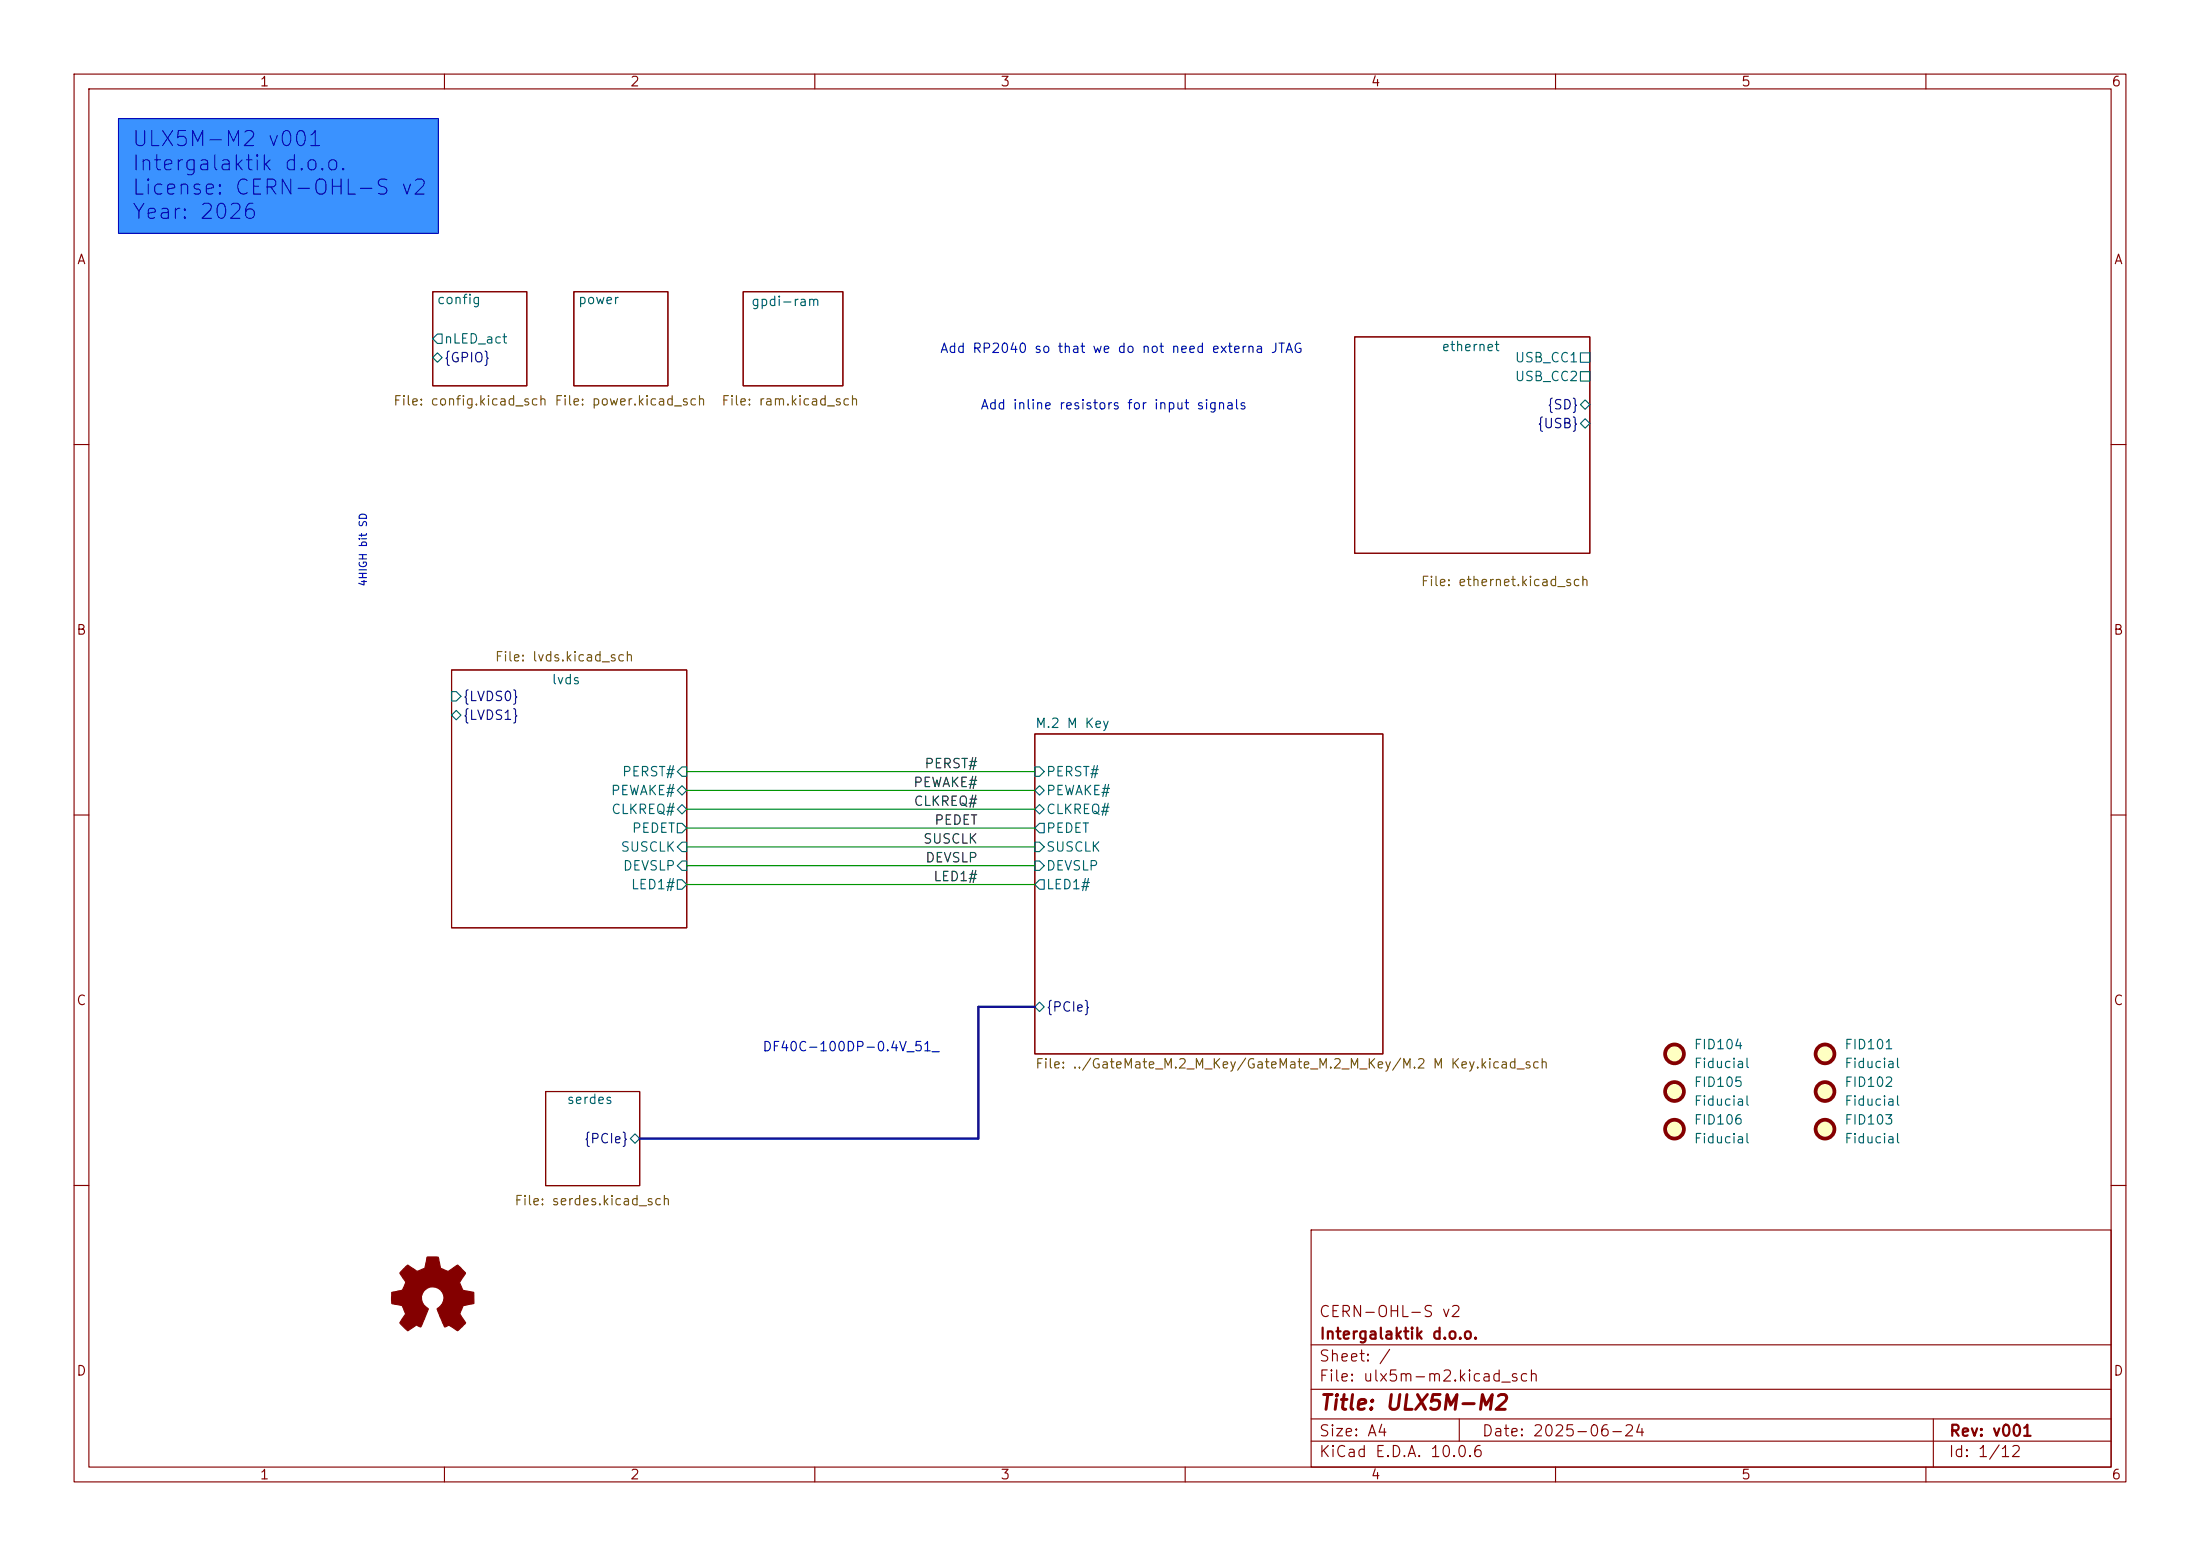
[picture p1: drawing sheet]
(kicad_sch
 (version 20260306)
 (generator "eeschema")
 (generator_version "10.0")
 (paper "A4")
 (title_block
  (title "${project_name}")
  (date "2025-06-24")
  (rev "${project_version}")
  (company "${project_creator}")
  (comment 1 "${project_license}"))
 (lib_symbols
  (symbol "Graphic:Logo_Open_Hardware_Small" (exclude_from_sim no) (in_bom no) (on_board no)
   (in_pos_files yes)
   (duplicate_pin_numbers_are_jumpers no)
   (property "Reference" "#SYM" (at 0 6.985 0) (show_name no) (do_not_autoplace no) (hide yes) (effects (font (size 1.27 1.27))))
   (property "Value" "Logo_Open_Hardware_Small" (at 0 -5.715 0) (show_name no) (do_not_autoplace no) (hide yes) (effects (font (size 1.27 1.27))))
   (property "Footprint" "" (at 0 0 0) (show_name no) (do_not_autoplace no) (hide yes) (effects (font (size 1.27 1.27))))
   (property "Datasheet" "" (at 0 0 0) (show_name no) (do_not_autoplace no) (hide yes) (effects (font (size 1.27 1.27))))
   (property "Description" "Open Hardware logo, small" (at 0 0 0) (show_name no) (do_not_autoplace no) (hide yes) (effects (font (size 1.27 1.27))))
   (property "Sim.Enable" "0" (at 0 0 0) (show_name no) (do_not_autoplace no) (hide yes) (effects (font (size 1.27 1.27))))
   (symbol "Logo_Open_Hardware_Small_0_1"
    (polyline (pts (xy 3.3528 -4.3434) (xy 3.302 -4.318) (xy 3.175 -4.2418) (xy 2.9972 -4.1148) (xy 2.7686 -3.9624) (xy 2.54 -3.81) (xy 2.3622 -3.7084) (xy 2.2352 -3.6068) (xy 2.1844 -3.5814) (xy 2.159 -3.6068) (xy 2.0574 -3.6576) (xy 1.905 -3.7338) (xy 1.8034 -3.7846) (xy 1.6764 -3.8354) (xy 1.6002 -3.8354) (xy 1.6002 -3.8354) (xy 1.5494 -3.7338) (xy 1.4732 -3.5306) (xy 1.3462 -3.302) (xy 1.2446 -3.0226) (xy 1.1176 -2.7178) (xy 0.9652 -2.413) (xy 0.8636 -2.1082) (xy 0.7366 -1.8288) (xy 0.6604 -1.6256) (xy 0.6096 -1.4732) (xy 0.5842 -1.397) (xy 0.5842 -1.397) (xy 0.6604 -1.3208) (xy 0.7874 -1.2446) (xy 1.0414 -1.016) (xy 1.2954 -0.6858) (xy 1.4478 -0.3302) (xy 1.524 0.0762) (xy 1.4732 0.4572) (xy 1.3208 0.8128) (xy 1.0668 1.143) (xy 0.762 1.3716) (xy 0.4064 1.524) (xy 0 1.5748) (xy -0.381 1.5494) (xy -0.7366 1.397) (xy -1.0668 1.143) (xy -1.2192 0.9906) (xy -1.397 0.6604) (xy -1.524 0.3048) (xy -1.524 0.2286) (xy -1.4986 -0.1778) (xy -1.397 -0.5334) (xy -1.1938 -0.8636) (xy -0.9144 -1.143) (xy -0.8636 -1.1684) (xy -0.7366 -1.27) (xy -0.635 -1.3462) (xy -0.5842 -1.397) (xy -1.0668 -2.5908) (xy -1.143 -2.794) (xy -1.2954 -3.1242) (xy -1.397 -3.4036) (xy -1.4986 -3.6322) (xy -1.5748 -3.7846) (xy -1.6002 -3.8354) (xy -1.6002 -3.8354) (xy -1.651 -3.8354) (xy -1.7272 -3.81) (xy -1.905 -3.7338) (xy -2.0066 -3.683) (xy -2.1336 -3.6068) (xy -2.2098 -3.5814) (xy -2.2606 -3.6068) (xy -2.3622 -3.683) (xy -2.54 -3.81) (xy -2.7686 -3.9624) (xy -2.9718 -4.0894) (xy -3.1496 -4.2164) (xy -3.302 -4.318) (xy -3.3528 -4.3434) (xy -3.3782 -4.3434) (xy -3.429 -4.318) (xy -3.5306 -4.2164) (xy -3.7084 -4.064) (xy -3.937 -3.8354) (xy -3.9624 -3.81) (xy -4.1656 -3.6068) (xy -4.318 -3.4544) (xy -4.4196 -3.3274) (xy -4.445 -3.2766) (xy -4.445 -3.2766) (xy -4.4196 -3.2258) (xy -4.318 -3.0734) (xy -4.2164 -2.8956) (xy -4.064 -2.667) (xy -3.6576 -2.0828) (xy -3.8862 -1.5494) (xy -3.937 -1.3716) (xy -4.0386 -1.1684) (xy -4.0894 -1.0414) (xy -4.1148 -0.9652) (xy -4.191 -0.9398) (xy -4.318 -0.9144) (xy -4.5466 -0.8636) (xy -4.8006 -0.8128) (xy -5.0546 -0.7874) (xy -5.2578 -0.7366) (xy -5.4356 -0.7112) (xy -5.5118 -0.6858) (xy -5.5118 -0.6858) (xy -5.5372 -0.635) (xy -5.5372 -0.5588) (xy -5.5372 -0.4318) (xy -5.5626 -0.2286) (xy -5.5626 0.0762) (xy -5.5626 0.127) (xy -5.5372 0.4064) (xy -5.5372 0.635) (xy -5.5372 0.762) (xy -5.5372 0.8382) (xy -5.5372 0.8382) (xy -5.461 0.8382) (xy -5.3086 0.889) (xy -5.08 0.9144) (xy -4.826 0.9652) (xy -4.8006 0.9906) (xy -4.5466 1.0414) (xy -4.318 1.0668) (xy -4.1656 1.1176) (xy -4.0894 1.143) (xy -4.0894 1.143) (xy -4.0386 1.2446) (xy -3.9624 1.4224) (xy -3.8608 1.6256) (xy -3.7846 1.8288) (xy -3.7084 2.0066) (xy -3.6576 2.159) (xy -3.6322 2.2098) (xy -3.6322 2.2098) (xy -3.683 2.286) (xy -3.7592 2.413) (xy -3.8862 2.5908) (xy -4.064 2.8194) (xy -4.064 2.8448) (xy -4.2164 3.0734) (xy -4.3434 3.2512) (xy -4.4196 3.3782) (xy -4.445 3.4544) (xy -4.445 3.4544) (xy -4.3942 3.5052) (xy -4.2926 3.6322) (xy -4.1148 3.81) (xy -3.937 4.0132) (xy -3.8608 4.064) (xy -3.6576 4.2926) (xy -3.5052 4.4196) (xy -3.4036 4.4958) (xy -3.3528 4.5212) (xy -3.3528 4.5212) (xy -3.302 4.4704) (xy -3.1496 4.3688) (xy -2.9718 4.2418) (xy -2.7432 4.0894) (xy -2.7178 4.0894) (xy -2.4892 3.937) (xy -2.3114 3.81) (xy -2.1844 3.7084) (xy -2.1336 3.683) (xy -2.1082 3.683) (xy -2.032 3.7084) (xy -1.8542 3.7592) (xy -1.6764 3.8354) (xy -1.4732 3.937) (xy -1.27 4.0132) (xy -1.143 4.064) (xy -1.0668 4.1148) (xy -1.0668 4.1148) (xy -1.0414 4.191) (xy -1.016 4.3434) (xy -0.9652 4.572) (xy -0.9144 4.8514) (xy -0.889 4.9022) (xy -0.8382 5.1562) (xy -0.8128 5.3848) (xy -0.7874 5.5372) (xy -0.762 5.588) (xy -0.7112 5.6134) (xy -0.5842 5.6134) (xy -0.4064 5.6134) (xy -0.1524 5.6134) (xy 0.0762 5.6134) (xy 0.3302 5.6134) (xy 0.5334 5.6134) (xy 0.6858 5.588) (xy 0.7366 5.588) (xy 0.7366 5.588) (xy 0.762 5.5118) (xy 0.8128 5.334) (xy 0.8382 5.1054) (xy 0.9144 4.826) (xy 0.9144 4.7752) (xy 0.9652 4.5212) (xy 1.016 4.2926) (xy 1.0414 4.1402) (xy 1.0668 4.0894) (xy 1.0668 4.0894) (xy 1.1938 4.0386) (xy 1.3716 3.9624) (xy 1.5748 3.8608) (xy 2.0828 3.6576) (xy 2.7178 4.0894) (xy 2.7686 4.1402) (xy 2.9972 4.2926) (xy 3.175 4.4196) (xy 3.302 4.4958) (xy 3.3782 4.5212) (xy 3.3782 4.5212) (xy 3.429 4.4704) (xy 3.556 4.3434) (xy 3.7338 4.191) (xy 3.9116 3.9878) (xy 4.064 3.8354) (xy 4.2418 3.6576) (xy 4.3434 3.556) (xy 4.4196 3.4798) (xy 4.4196 3.429) (xy 4.4196 3.4036) (xy 4.3942 3.3274) (xy 4.2926 3.2004) (xy 4.1656 2.9972) (xy 4.0132 2.794) (xy 3.8862 2.5908) (xy 3.7592 2.3876) (xy 3.6576 2.2352) (xy 3.6322 2.159) (xy 3.6322 2.1336) (xy 3.683 2.0066) (xy 3.7592 1.8288) (xy 3.8608 1.6002) (xy 4.064 1.1176) (xy 4.3942 1.0414) (xy 4.5974 1.016) (xy 4.8768 0.9652) (xy 5.1308 0.9144) (xy 5.5372 0.8382) (xy 5.5626 -0.6604) (xy 5.4864 -0.6858) (xy 5.4356 -0.6858) (xy 5.2832 -0.7366) (xy 5.0546 -0.762) (xy 4.8006 -0.8128) (xy 4.5974 -0.8636) (xy 4.3688 -0.9144) (xy 4.2164 -0.9398) (xy 4.1402 -0.9398) (xy 4.1148 -0.9652) (xy 4.064 -1.0668) (xy 3.9878 -1.2446) (xy 3.9116 -1.4478) (xy 3.81 -1.651) (xy 3.7338 -1.8542) (xy 3.683 -2.0066) (xy 3.6576 -2.0828) (xy 3.683 -2.1336) (xy 3.7846 -2.2606) (xy 3.8862 -2.4638) (xy 4.0386 -2.667) (xy 4.191 -2.8956) (xy 4.318 -3.0734) (xy 4.3942 -3.2004) (xy 4.445 -3.2766) (xy 4.4196 -3.3274) (xy 4.3434 -3.429) (xy 4.1656 -3.5814) (xy 3.937 -3.8354) (xy 3.8862 -3.8608) (xy 3.683 -4.064) (xy 3.5306 -4.2164) (xy 3.4036 -4.318) (xy 3.3528 -4.3434)) (stroke (width 0) (type default)) (fill (type outline))))
   (embedded_fonts no))
  (symbol "Mechanical:Fiducial" (exclude_from_sim no) (in_bom no) (on_board yes)
   (in_pos_files yes)
   (duplicate_pin_numbers_are_jumpers no)
   (property "Reference" "FID" (at 0 5.08 0) (show_name no) (do_not_autoplace no) (effects (font (size 1.27 1.27))))
   (property "Value" "Fiducial" (at 0 3.175 0) (show_name no) (do_not_autoplace no) (effects (font (size 1.27 1.27))))
   (property "Footprint" "" (at 0 0 0) (show_name no) (do_not_autoplace no) (hide yes) (effects (font (size 1.27 1.27))))
   (property "Datasheet" "" (at 0 0 0) (show_name no) (do_not_autoplace no) (hide yes) (effects (font (size 1.27 1.27))))
   (property "Description" "Fiducial Marker" (at 0 0 0) (show_name no) (do_not_autoplace no) (hide yes) (effects (font (size 1.27 1.27))))
   (symbol "Fiducial_0_1"
    (circle (center 0 0) (radius 1.27) (stroke (width 0.508) (type default)) (fill (type background))))
   (embedded_fonts no)))
 (rectangle
  (start 16.002 16.002)
  (end 59.182 31.496)
  (stroke (width 0) (type solid))
  (fill (type color) (color 58 146 255 1)))
 (text "Add inline resistors for input signals"
  (exclude_from_sim no)
  (at 150.368 54.864 0)
  (effects (font (size 1.27 1.27))))
 (text "Add RP2040 so that we do not need externa JTAG "
  (exclude_from_sim no)
  (at 151.892 47.244 0)
  (effects (font (size 1.27 1.27))))
 (text "DF40C-100DP-0.4V_51_"
  (exclude_from_sim no)
  (at 102.87 142.24 0)
  (effects (font (size 1.27 1.27)) (justify left bottom)))
 (text "${project_name} ${project_version}\n${project_creator}\nLicense: ${project_license}\nYear: ${project_year}"
  (exclude_from_sim no)
  (at 17.78 17.78 0)
  (effects (font (size 2.032 2.032)) (justify left top)))
 (text "4HIGH bit SD"
  (exclude_from_sim no)
  (at 49.022 74.422 90)
  (effects (font (size 1 1))))
 (wire
  (pts (xy 92.71 106.68) (xy 139.7 106.68))
  (stroke (width 0) (type default)))
 (bus
  (pts (xy 86.36 153.67) (xy 132.08 153.67))
  (stroke (width 0) (type default)))
 (wire
  (pts (xy 92.71 109.22) (xy 139.7 109.22))
  (stroke (width 0) (type default)))
 (wire
  (pts (xy 92.71 119.38) (xy 139.7 119.38))
  (stroke (width 0) (type default)))
 (bus
  (pts (xy 132.08 135.89) (xy 139.7 135.89))
  (stroke (width 0) (type default)))
 (wire
  (pts (xy 92.71 116.84) (xy 139.7 116.84))
  (stroke (width 0) (type default)))
 (wire
  (pts (xy 92.71 104.14) (xy 139.7 104.14))
  (stroke (width 0) (type default)))
 (bus
  (pts (xy 132.08 153.67) (xy 132.08 135.89))
  (stroke (width 0) (type default)))
 (wire
  (pts (xy 92.71 111.76) (xy 139.7 111.76))
  (stroke (width 0) (type default)))
 (wire
  (pts (xy 92.71 114.3) (xy 139.7 114.3))
  (stroke (width 0) (type default)))
 (label "PEWAKE#"
  (at 132.08 106.68 180)
  (effects (font (size 1.27 1.27)) (justify right bottom)))
 (label "PEDET"
  (at 132.08 111.76 180)
  (effects (font (size 1.27 1.27)) (justify right bottom)))
 (label "DEVSLP"
  (at 132.08 116.84 180)
  (effects (font (size 1.27 1.27)) (justify right bottom)))
 (label "LED1#"
  (at 132.08 119.38 180)
  (effects (font (size 1.27 1.27)) (justify right bottom)))
 (label "PERST#"
  (at 132.08 104.14 180)
  (effects (font (size 1.27 1.27)) (justify right bottom)))
 (label "CLKREQ#"
  (at 132.08 109.22 180)
  (effects (font (size 1.27 1.27)) (justify right bottom)))
 (label "SUSCLK"
  (at 132.08 114.3 180)
  (effects (font (size 1.27 1.27)) (justify right bottom)))
 (symbol
  (lib_id "Mechanical:Fiducial")
  (at 246.38 147.32 0)
  (unit 1)
  (body_style 1)
  (exclude_from_sim no)
  (in_bom no)
  (on_board yes)
  (in_pos_files yes)
  (dnp no)
  (fields_autoplaced yes)
  (property "Reference" "FID102" (at 248.92 146.0499 0) (show_name no) (do_not_autoplace no) (effects (font (size 1.27 1.27)) (justify left)))
  (property "Value" "Fiducial" (at 248.92 148.5899 0) (show_name no) (do_not_autoplace no) (effects (font (size 1.27 1.27)) (justify left)))
  (property "Footprint" "Fiducial:Fiducial_0.75mm_Mask1.5mm" (at 246.38 147.32 0) (hide yes) (show_name no) (do_not_autoplace no) (effects (font (size 1.27 1.27))))
  (property "Datasheet" "" (at 246.38 147.32 0) (hide yes) (show_name no) (do_not_autoplace no) (effects (font (size 1.27 1.27))))
  (property "Description" "Fiducial Marker" (at 246.38 147.32 0) (hide yes) (show_name no) (do_not_autoplace no) (effects (font (size 1.27 1.27)))))
 (symbol
  (lib_id "Mechanical:Fiducial")
  (at 226.06 142.24 0)
  (unit 1)
  (body_style 1)
  (exclude_from_sim no)
  (in_bom no)
  (on_board yes)
  (in_pos_files yes)
  (dnp no)
  (fields_autoplaced yes)
  (property "Reference" "FID104" (at 228.6 140.9699 0) (show_name no) (do_not_autoplace no) (effects (font (size 1.27 1.27)) (justify left)))
  (property "Value" "Fiducial" (at 228.6 143.5099 0) (show_name no) (do_not_autoplace no) (effects (font (size 1.27 1.27)) (justify left)))
  (property "Footprint" "Fiducial:Fiducial_0.75mm_Mask1.5mm" (at 226.06 142.24 0) (hide yes) (show_name no) (do_not_autoplace no) (effects (font (size 1.27 1.27))))
  (property "Datasheet" "" (at 226.06 142.24 0) (hide yes) (show_name no) (do_not_autoplace no) (effects (font (size 1.27 1.27))))
  (property "Description" "Fiducial Marker" (at 226.06 142.24 0) (hide yes) (show_name no) (do_not_autoplace no) (effects (font (size 1.27 1.27)))))
 (symbol
  (lib_id "Mechanical:Fiducial")
  (at 226.06 147.32 0)
  (unit 1)
  (body_style 1)
  (exclude_from_sim no)
  (in_bom no)
  (on_board yes)
  (in_pos_files yes)
  (dnp no)
  (fields_autoplaced yes)
  (property "Reference" "FID105" (at 228.6 146.0499 0) (show_name no) (do_not_autoplace no) (effects (font (size 1.27 1.27)) (justify left)))
  (property "Value" "Fiducial" (at 228.6 148.5899 0) (show_name no) (do_not_autoplace no) (effects (font (size 1.27 1.27)) (justify left)))
  (property "Footprint" "Fiducial:Fiducial_0.75mm_Mask1.5mm" (at 226.06 147.32 0) (hide yes) (show_name no) (do_not_autoplace no) (effects (font (size 1.27 1.27))))
  (property "Datasheet" "" (at 226.06 147.32 0) (hide yes) (show_name no) (do_not_autoplace no) (effects (font (size 1.27 1.27))))
  (property "Description" "Fiducial Marker" (at 226.06 147.32 0) (hide yes) (show_name no) (do_not_autoplace no) (effects (font (size 1.27 1.27)))))
 (symbol
  (lib_id "Graphic:Logo_Open_Hardware_Small")
  (at 58.42 175.26 0)
  (unit 1)
  (body_style 1)
  (exclude_from_sim yes)
  (in_bom no)
  (on_board no)
  (in_pos_files yes)
  (dnp no)
  (fields_autoplaced yes)
  (property "Reference" "#SYM1" (at 58.42 168.275 0) (hide yes) (show_name no) (do_not_autoplace no) (effects (font (size 1.27 1.27))))
  (property "Value" "Logo_Open_Hardware_Small" (at 58.42 180.975 0) (hide yes) (show_name no) (do_not_autoplace no) (effects (font (size 1.27 1.27))))
  (property "Footprint" "" (at 58.42 175.26 0) (hide yes) (show_name no) (do_not_autoplace no) (effects (font (size 1.27 1.27))))
  (property "Datasheet" "" (at 58.42 175.26 0) (hide yes) (show_name no) (do_not_autoplace no) (effects (font (size 1.27 1.27))))
  (property "Description" "" (at 58.42 175.26 0) (show_name no) (do_not_autoplace no) (effects (font (size 1.27 1.27)))))
 (symbol
  (lib_id "Mechanical:Fiducial")
  (at 226.06 152.4 0)
  (unit 1)
  (body_style 1)
  (exclude_from_sim no)
  (in_bom no)
  (on_board yes)
  (in_pos_files yes)
  (dnp no)
  (fields_autoplaced yes)
  (property "Reference" "FID106" (at 228.6 151.1299 0) (show_name no) (do_not_autoplace no) (effects (font (size 1.27 1.27)) (justify left)))
  (property "Value" "Fiducial" (at 228.6 153.6699 0) (show_name no) (do_not_autoplace no) (effects (font (size 1.27 1.27)) (justify left)))
  (property "Footprint" "Fiducial:Fiducial_0.75mm_Mask1.5mm" (at 226.06 152.4 0) (hide yes) (show_name no) (do_not_autoplace no) (effects (font (size 1.27 1.27))))
  (property "Datasheet" "" (at 226.06 152.4 0) (hide yes) (show_name no) (do_not_autoplace no) (effects (font (size 1.27 1.27))))
  (property "Description" "Fiducial Marker" (at 226.06 152.4 0) (hide yes) (show_name no) (do_not_autoplace no) (effects (font (size 1.27 1.27)))))
 (symbol
  (lib_id "Mechanical:Fiducial")
  (at 246.38 142.24 0)
  (unit 1)
  (body_style 1)
  (exclude_from_sim no)
  (in_bom no)
  (on_board yes)
  (in_pos_files yes)
  (dnp no)
  (fields_autoplaced yes)
  (property "Reference" "FID101" (at 248.92 140.9699 0) (show_name no) (do_not_autoplace no) (effects (font (size 1.27 1.27)) (justify left)))
  (property "Value" "Fiducial" (at 248.92 143.5099 0) (show_name no) (do_not_autoplace no) (effects (font (size 1.27 1.27)) (justify left)))
  (property "Footprint" "Fiducial:Fiducial_0.75mm_Mask1.5mm" (at 246.38 142.24 0) (hide yes) (show_name no) (do_not_autoplace no) (effects (font (size 1.27 1.27))))
  (property "Datasheet" "" (at 246.38 142.24 0) (hide yes) (show_name no) (do_not_autoplace no) (effects (font (size 1.27 1.27))))
  (property "Description" "Fiducial Marker" (at 246.38 142.24 0) (hide yes) (show_name no) (do_not_autoplace no) (effects (font (size 1.27 1.27)))))
 (symbol
  (lib_id "Mechanical:Fiducial")
  (at 246.38 152.4 0)
  (unit 1)
  (body_style 1)
  (exclude_from_sim no)
  (in_bom no)
  (on_board yes)
  (in_pos_files yes)
  (dnp no)
  (fields_autoplaced yes)
  (property "Reference" "FID103" (at 248.92 151.1299 0) (show_name no) (do_not_autoplace no) (effects (font (size 1.27 1.27)) (justify left)))
  (property "Value" "Fiducial" (at 248.92 153.6699 0) (show_name no) (do_not_autoplace no) (effects (font (size 1.27 1.27)) (justify left)))
  (property "Footprint" "Fiducial:Fiducial_0.75mm_Mask1.5mm" (at 246.38 152.4 0) (hide yes) (show_name no) (do_not_autoplace no) (effects (font (size 1.27 1.27))))
  (property "Datasheet" "" (at 246.38 152.4 0) (hide yes) (show_name no) (do_not_autoplace no) (effects (font (size 1.27 1.27))))
  (property "Description" "Fiducial Marker" (at 246.38 152.4 0) (hide yes) (show_name no) (do_not_autoplace no) (effects (font (size 1.27 1.27)))))
 (sheet
  (at 73.66 147.32)
  (size 12.7 12.7)
  (exclude_from_sim no)
  (in_bom yes)
  (on_board yes)
  (dnp no)
  (stroke (width 0.1524) (type solid))
  (fill (color 0 0 0 0))
  (property "Sheetname" "serdes" (at 76.454 149.098 0) (show_name no) (do_not_autoplace no) (effects (font (size 1.27 1.27)) (justify left bottom)))
  (property "Sheetfile" "serdes.kicad_sch" (at 80.01 161.29 0) (show_name no) (do_not_autoplace no) (effects (font (size 1.27 1.27)) (justify top)))
  (pin "{PCIe}" bidirectional (at 86.36 153.67 0) (effects (font (size 1.27 1.27)) (justify right))))
 (sheet
  (at 58.42 39.37)
  (size 12.7 12.7)
  (exclude_from_sim no)
  (in_bom yes)
  (on_board yes)
  (dnp no)
  (stroke (width 0.1524) (type solid))
  (fill (color 0 0 0 0))
  (property "Sheetname" "config" (at 58.928 41.148 0) (show_name no) (do_not_autoplace no) (effects (font (size 1.27 1.27)) (justify left bottom)))
  (property "Sheetfile" "config.kicad_sch" (at 63.5 53.34 0) (show_name no) (do_not_autoplace no) (effects (font (size 1.27 1.27)) (justify top)))
  (pin "nLED_act" output (at 58.42 45.72 180) (effects (font (size 1.27 1.27)) (justify left)))
  (pin "{GPIO}" bidirectional (at 58.42 48.26 180) (effects (font (size 1.27 1.27)) (justify left))))
 (sheet
  (at 77.47 39.37)
  (size 12.7 12.7)
  (exclude_from_sim no)
  (in_bom yes)
  (on_board yes)
  (dnp no)
  (stroke (width 0.1524) (type solid))
  (fill (color 0 0 0 0))
  (property "Sheetname" "power" (at 77.978 41.148 0) (show_name no) (do_not_autoplace no) (effects (font (size 1.27 1.27)) (justify left bottom)))
  (property "Sheetfile" "power.kicad_sch" (at 85.09 53.34 0) (show_name no) (do_not_autoplace no) (effects (font (size 1.27 1.27)) (justify top))))
 (sheet
  (at 182.88 45.466)
  (size 31.75 29.21)
  (exclude_from_sim no)
  (in_bom yes)
  (on_board yes)
  (dnp no)
  (stroke (width 0.1524) (type solid))
  (fill (color 0 0 0 0))
  (property "Sheetname" "ethernet" (at 194.564 47.498 0) (show_name no) (do_not_autoplace no) (effects (font (size 1.27 1.27)) (justify left bottom)))
  (property "Sheetfile" "ethernet.kicad_sch" (at 203.2 77.724 0) (show_name no) (do_not_autoplace no) (effects (font (size 1.27 1.27)) (justify top)))
  (pin "USB_CC1" passive (at 214.63 48.26 0) (effects (font (size 1.27 1.27)) (justify right)))
  (pin "USB_CC2" passive (at 214.63 50.8 0) (effects (font (size 1.27 1.27)) (justify right)))
  (pin "{SD}" bidirectional (at 214.63 54.61 0) (effects (font (size 1.27 1.27)) (justify right)))
  (pin "{USB}" bidirectional (at 214.63 57.15 0) (effects (font (size 1.27 1.27)) (justify right))))
 (sheet
  (at 139.7 99.06)
  (size 46.99 43.18)
  (exclude_from_sim no)
  (in_bom yes)
  (on_board yes)
  (dnp no)
  (fields_autoplaced yes)
  (stroke (width 0.1524) (type solid))
  (fill (color 0 0 0 0))
  (property "Sheetname" "M.2 M Key" (at 139.7 98.3484 0) (show_name no) (do_not_autoplace no) (effects (font (size 1.27 1.27)) (justify left bottom)))
  (property "Sheetfile" "../GateMate_M.2_M_Key/GateMate_M.2_M_Key/M.2 M Key.kicad_sch" (at 139.7 142.8246 0) (show_name no) (do_not_autoplace no) (effects (font (size 1.27 1.27)) (justify left top)))
  (pin "PERST#" input (at 139.7 104.14 180) (effects (font (size 1.27 1.27)) (justify left)))
  (pin "PEWAKE#" bidirectional (at 139.7 106.68 180) (effects (font (size 1.27 1.27)) (justify left)))
  (pin "CLKREQ#" bidirectional (at 139.7 109.22 180) (effects (font (size 1.27 1.27)) (justify left)))
  (pin "PEDET" output (at 139.7 111.76 180) (effects (font (size 1.27 1.27)) (justify left)))
  (pin "SUSCLK" input (at 139.7 114.3 180) (effects (font (size 1.27 1.27)) (justify left)))
  (pin "DEVSLP" input (at 139.7 116.84 180) (effects (font (size 1.27 1.27)) (justify left)))
  (pin "LED1#" output (at 139.7 119.38 180) (effects (font (size 1.27 1.27)) (justify left)))
  (pin "{PCIe}" bidirectional (at 139.7 135.89 180) (effects (font (size 1.27 1.27)) (justify left)))
  (instances (project "M.2 M Key 22110" (path ""
    (page "2"))) (project "ulx5m-m2" (path ""
    (page "2")))))
 (sheet
  (at 60.96 90.424)
  (size 31.75 34.798)
  (exclude_from_sim no)
  (in_bom yes)
  (on_board yes)
  (dnp no)
  (stroke (width 0.1524) (type solid))
  (fill (color 0 0 0 0))
  (property "Sheetname" "lvds" (at 74.422 92.456 0) (show_name no) (do_not_autoplace no) (effects (font (size 1.27 1.27)) (justify left bottom)))
  (property "Sheetfile" "lvds.kicad_sch" (at 76.2 87.884 0) (show_name no) (do_not_autoplace no) (effects (font (size 1.27 1.27)) (justify top)))
  (pin "CLKREQ#" bidirectional (at 92.71 109.22 0) (effects (font (size 1.27 1.27)) (justify right)))
  (pin "DEVSLP" input (at 92.71 116.84 0) (effects (font (size 1.27 1.27)) (justify right)))
  (pin "LED1#" output (at 92.71 119.38 0) (effects (font (size 1.27 1.27)) (justify right)))
  (pin "PEDET" output (at 92.71 111.76 0) (effects (font (size 1.27 1.27)) (justify right)))
  (pin "PERST#" input (at 92.71 104.14 0) (effects (font (size 1.27 1.27)) (justify right)))
  (pin "PEWAKE#" bidirectional (at 92.71 106.68 0) (effects (font (size 1.27 1.27)) (justify right)))
  (pin "SUSCLK" input (at 92.71 114.3 0) (effects (font (size 1.27 1.27)) (justify right)))
  (pin "{LVDS0}" input (at 60.96 93.98 180) (effects (font (size 1.27 1.27)) (justify left)))
  (pin "{LVDS1}" bidirectional (at 60.96 96.52 180) (effects (font (size 1.27 1.27)) (justify left))))
 (sheet
  (at 100.33 39.37)
  (size 13.462 12.7)
  (exclude_from_sim no)
  (in_bom yes)
  (on_board yes)
  (dnp no)
  (stroke (width 0.1524) (type solid))
  (fill (color 0 0 0 0))
  (property "Sheetname" "gpdi-ram" (at 101.346 41.402 0) (show_name no) (do_not_autoplace no) (effects (font (size 1.27 1.27)) (justify left bottom)))
  (property "Sheetfile" "ram.kicad_sch" (at 106.68 53.34 0) (show_name no) (do_not_autoplace no) (effects (font (size 1.27 1.27)) (justify top))))
 (sheet_instances
  (path ""
   (page "1")))
 (embedded_fonts no))
